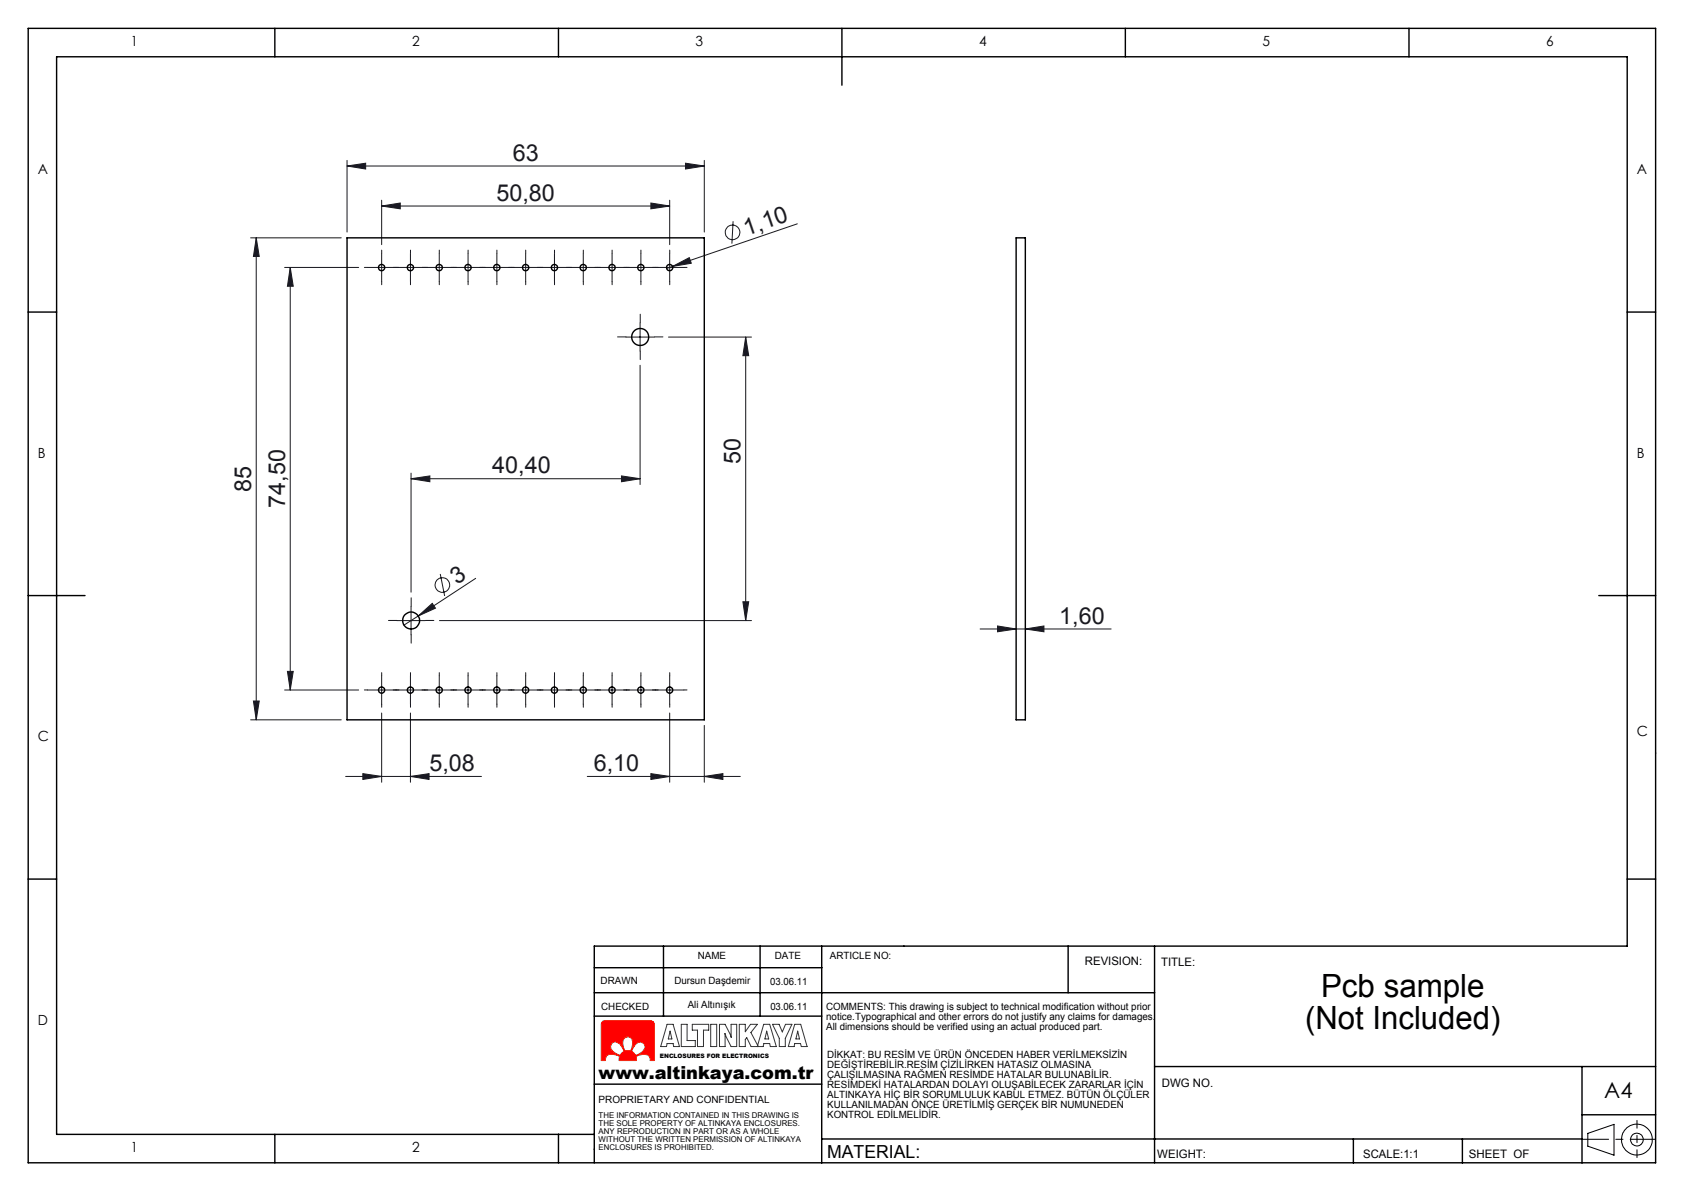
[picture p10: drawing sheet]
<svg xmlns="http://www.w3.org/2000/svg" width="297mm" height="210mm" viewBox="0 0 297 210" stroke-linecap="round" stroke-linejoin="round" font-family="sans-serif">
<g fill="none" stroke="#000" stroke-width=".18">
<path d="M280 199.8l4.7-1.5v5.4l-4.7-1.6z"/>
<circle cx="288.7" cy="200.9" r="1.13"/>
<circle cx="288.7" cy="200.9" r="2.71"/>
</g>
<path d="M106.3 180.1l.3-.1h8.2l.5 .2 .1 .3v6.5h-.7a.85 .85 0 0 0-.4-1l-.7-.1-1 .2-.4 .2 .1 .7h-3.1l.1-.7a2.26 2.26 0 0 0-2.3-.1l-.2 .6v.2h-.8v-6.5zM107.9 184l.4-.3a1.79 1.79 0 0 1 1.7 1.7l-.6 .7a2.32 2.32 0 0 1-1.7-1.6zM110.1 183l.6-.2 .4 .1 .3 .3 .2 .7-.4 1.4h-1a2.22 2.22 0 0 1-.1-2.3zM112.1 184.1l.8-.4 .6 .3 .2 .3a1.79 1.79 0 0 1-1.6 1.8l-.7-.7z" fill="none" stroke="#e13800" stroke-width=".18"/>
<path d="M279.3 200.9h12.7" fill="none" stroke="#000" stroke-width=".18" stroke-dasharray="15.2 1.3 1.3 1.3" stroke-dashoffset="10.8"/>
<path d="M288.7 197.6v6.5" fill="none" stroke="#000" stroke-width=".18" stroke-dasharray="15.2 1.3 1.3 1.3" stroke-dashoffset="13.9"/>
<g fill="none" stroke="#000" stroke-width=".25">
<path d="M5 5h287v200h-287zM48.5 5v5M98.5 5v5M148.5 5v10M198.5 5v5M248.5 5v5M5 55h5M287 55h5M5 105h10M282 105h10M5 155h5M287 155h5"/>
<path d="M104.8 170.6h40.1M104.8 175h98.8M104.8 179.2h40.1M117 166.8v12.4M134.1 166.8v12.4M144.9 166.8v38.3M188.4 166.8v8.2M203.6 166.8v38.2M104.8 191.2h40.1M203.6 188.1h88.4M279 196.6h13M279 188.1v17"/>
<path d="M48.5 200v5M98.5 200v5M104.8 200h-94.8v-190h277v156.8h-182.2v38.2M144.9 200.8h134.1M238.7 200.8v4.3M257.9 200.8v4.3"/>
</g>
<path d="M112 184.2a.94 .94 0 0 1 1.1-.5 .94 .94 0 0 1 .7 1l-.5 .7-.6 .5a.53 .53 0 0 1-.6 .1 .53 .53 0 0 1-.3-.4 .47 .47 0 0 1-.4-.4 .47 .47 0 0 1 .3-.4zM107.8 184a1.06 1.06 0 0 1 1.8 .4l.2 .4a.48 .48 0 0 1 .2 .5 .48 .48 0 0 1-.4 .4 .46 .46 0 0 1-.8 .2 1.34 1.34 0 0 1-1-1.8zM106.3 180.1l-.3 .3v6.6h.8v-.2a1.1 1.1 0 0 1 1.6-.9h.1a.73 .73 0 0 1 .7 .5v.6h3.1v-.3a.36 .36 0 0 1-.1-.5 .36 .36 0 0 1 .4-.1l1.1-.2a.89 .89 0 0 1 1 1.1h.7v-6.6l-.2-.3-.2-.1h-8.6zM110.1 183l.4-.2a.99 .99 0 0 1 1 .4 .99 .99 0 0 1 .1 1l-.2 .6a.39 .39 0 0 1-.1 .4 .39 .39 0 0 1-.4 0h-.2a.44 .44 0 0 1-.5 0 .44 .44 0 0 1-.2-.4l-.1-.3a1.6 1.6 0 0 1 .2-1.5z" fill-rule="evenodd" fill="#f00"/>
<g fill="none" stroke="#191924" stroke-width=".18">
<path d="M61.2 29.3l3.3-.5v1zM61.2 28.3v12.6M61.2 29.3h63M67.3 36.3l3.3-.5v1zM67.3 35.3v7.8M67.3 36.3h50.8M114.8 35.8l3.3 .5-3.3 .5zM118.1 35.3v7.8M120.9 28.8l3.3 .5-3.3 .5zM124.2 28.3v12.6M129.3 39l-.2 4M140.6 39.5l-22 7.5"/>
<path d="M44.2 41.9h16M45.2 41.9l.5 3.3h-1zM45.2 41.9v85M50.2 47.2h13.1M51.2 47.2l.5 3.3h-1zM51.2 47.2v74.5M64.8 47.2h5M67.3 44.7v5M69.9 47.2h5M72.4 44.7v5M75 47.2h5M77.5 44.7v5"/>
<path d="M80 47.2h5.1M82.6 44.7v5M85.1 47.2h5M87.6 44.7v5M90.2 47.2h5M92.7 44.7v5M95.3 47.2h5M97.8 44.7v5M100.4 47.2h5M102.9 44.7v5M105.4 47.2h5.1M107.9 44.7v5"/>
<path d="M110.4 59.4h5M110.5 47.2h5M112.9 56.9v5M113 44.7v5M115.6 47.2h5M117.9 59.4h14.6M118.1 44.7v5M118.6 47l3-1.6 .3 1zM118.6 47l-1 .3M131.5 59.4l.5 3.3h-1zM131.5 59.4v50M112.9 64.4v21"/>
<path d="M72.5 84.4l3.3-.5v1zM72.5 83.4v21M72.5 84.4h40.4M109.6 83.9l3.3 .5-3.3 .5zM50.7 118.4h1l-.5 3.3zM67.3 119.2v5M70 109.4h5M72.4 119.2v5M72.5 106.9v5M73.8 108.6l2.4-2.2 .6 .8zM73.8 108.6l-2.6 1.6M77.5 119.2v5"/>
<path d="M77.5 109.4h55M77.6 101.2l.8 3.9M82.6 119.2v5M83.9 102l-10.1 6.6M87.6 119.2v5M92.7 119.2v5M97.8 119.2v5M102.9 119.2v5M107.9 119.2v5M113 119.2v5M118.1 119.2v5M131 106.1h1l-.5 3.3z"/>
<path d="M172.9 110.9h23.1M175.9 110.4l3.3 .5-3.3 .5zM180.8 110.9l3.3-.5v1zM44.2 126.9h16M44.7 123.6h1l-.5 3.3zM50.2 121.7h13.1M61 136.9h23.9M64 136.4l3.3 .5-3.3 .5zM64.8 121.7h5M67.3 125.7v12.2M69.9 121.7h5M72.4 136.9l3.3-.5v1z"/>
<path d="M72.4 125.7v12.2M75 121.7h5M80 121.7h5.1M85.1 121.7h5M90.2 121.7h5M95.3 121.7h5M100.4 121.7h5M103.6 136.9h27M105.4 121.7h5.1M110.5 121.7h5M114.8 136.4l3.3 .5-3.3 .5zM115.6 121.7h5"/>
<path d="M118.1 125.7v12.2M124.2 136.9l3.3-.5v1zM124.2 127.9v10"/>
<circle cx="129.2" cy="41" r="1.29"/>
<circle cx="78" cy="103.2" r="1.29"/>
</g>
<path d="M117.7 180.6h1l1.1 3.9h-1l-.1-.5h-1l-.2 .5h-1zM118.2 181.8l.3 1.4h-.6zM120.2 180.6h1v2.9h1.4v1h-2.4zM122.1 180.6h2.9v1h-.9v2.9h-1.1v-2.9h-.9zM125.3 180.6h1.1v3.9h-1.1zM126.9 180.6h1l1.1 2.4-.1-2.4h1v3.9h-1l-1.1-2.3 .1 2.3h-1zM133.6 184.5l1.1-3.9h1l1.2 3.9h-1l-.2-.5h-1l-.1 .5h-2.1l-.8-1.6-.3 .4v1.2h-1v-3.9h1v1.3l1-1.3h1.2l-1.2 1.5 1.3 2.4M135.2 181.8l.4 1.4h-.7zM136.2 180.6h1.2l.6 1.4 .5-1.4h1.2l-1.2 2.5v1.4h-1.1v-1.4zM140.2 180.6h1l1.1 3.9h-1l-.1-.5h-1l-.1 .5h-1.1zM140.7 181.8l.3 1.4h-.6z" fill="none" stroke="#373737" stroke-width=".18"/>
<g fill="none" stroke="#191924" stroke-width=".18" stroke-dasharray="15.2 1.3 1.3 1.3">
<path d="M64.8 47.2h-.5M67.3 44.7v-.6M67.3 49.7v.5M69.8 47.2h.6M69.9 47.2h-.6M72.4 44.7v-.6M72.4 49.7v.5M74.9 47.2h.5M75 47.2h-.6M77.5 44.7v-.6M77.5 49.7v.5M80 47.2h.5"/>
<path d="M80.1 47.2h-.6M82.6 44.7v-.6M82.6 49.7v.5M85.1 47.2h.5M85.1 47.2h-.5M87.6 44.7v-.6M87.6 49.7v.5M90.1 47.2h.6M90.2 47.2h-.5M92.7 44.7v-.6M92.7 49.7v.5M95.2 47.2h.6"/>
<path d="M95.3 47.2h-.6M97.8 44.7v-.6M97.8 49.7v.5M100.3 47.2h.5M100.4 47.2h-.6M102.9 44.7v-.6M102.9 49.7v.5M105.4 47.2h.5M105.5 47.2h-.6M108 44.7v-.6M108 49.7v.5M110.4 59.4h-1.5"/>
<path d="M110.5 47.2h.5M110.5 47.2h-.5M112.9 56.9v-1.5M113 44.7v-.6M113 49.7v.5M115.4 59.4h1.5M115.5 47.2h.6M115.6 47.2h-.5M118.1 44.7v-.6M118.1 49.7v.5M120.6 47.2h.6M112.9 61.9v1.5"/>
<path d="M67.3 119.2v-.6M70 109.4h-1.5M72.4 119.2v-.6M72.5 106.9v-1.5M72.5 111.9v1.5M75 109.4h1.5M77.5 119.2v-.6M82.6 119.2v-.6M87.6 119.2v-.6M92.7 119.2v-.6M97.8 119.2v-.6M102.9 119.2v-.6"/>
<path d="M108 119.2v-.6M113 119.2v-.6M118.1 119.2v-.6M64.8 121.7h-.5M67.3 124.2v.5M69.8 121.7h.6M69.9 121.7h-.6M72.4 124.2v.5M74.9 121.7h.5M75 121.7h-.6M77.5 124.2v.5M80 121.7h.5"/>
<path d="M80.1 121.7h-.6M82.6 124.2v.5M85.1 121.7h.5M85.1 121.7h-.5M87.6 124.2v.5M90.1 121.7h.6M90.2 121.7h-.5M92.7 124.2v.5M95.2 121.7h.6M95.3 121.7h-.6M97.8 124.2v.5M100.3 121.7h.5"/>
<path d="M100.4 121.7h-.6M102.9 124.2v.5M105.4 121.7h.5M105.5 121.7h-.6M108 124.2v.5M110.5 121.7h.5M110.5 121.7h-.5M113 124.2v.5M115.5 121.7h.6M115.6 121.7h-.5M118.1 124.2v.5M120.6 121.7h.6"/>
</g>
<g fill="#191924">
<path d="M118.6 47l3-1.6 .3 1z"/>
<path d="M73.8 108.6l2.4-2.2 .6 .8z"/>
<path d="M120.9 28.8l3.3 .5-3.3 .5zM61.2 29.3l3.3-.5v1zM109.6 83.9l3.3 .5-3.3 .5zM72.5 84.4l3.3-.5v1zM124.2 136.9l3.3-.5v1zM114.8 136.4l3.3 .5-3.3 .5z"/>
<path d="M64 136.4l3.3 .5-3.3 .5zM72.4 136.9l3.3-.5v1zM67.3 36.3l3.3-.5v1zM114.8 35.8l3.3 .5-3.3 .5zM175.9 110.4l3.3 .5-3.3 .5zM180.8 110.9l3.3-.5v1z"/>
<path d="M131 106.1h1l-.5 3.3zM131.5 59.4l.5 3.3h-1z"/>
<path d="M45.2 41.9l.5 3.3h-1zM44.7 123.6h1l-.5 3.3zM51.2 47.2l.5 3.3h-1zM50.7 118.4h1l-.5 3.3z"/>
</g>
<g fill="none" stroke="#000" stroke-width=".25">
<path d="M61.2 41.9h63v85h-63zM179.2 41.9h1.6v85h-1.6z"/>
<circle cx="67.3" cy="47.2" r=".56"/>
<circle cx="72.4" cy="47.2" r=".56"/>
<circle cx="77.5" cy="47.2" r=".56"/>
<circle cx="82.5" cy="47.2" r=".56"/>
<circle cx="87.6" cy="47.2" r=".56"/>
<circle cx="92.7" cy="47.2" r=".56"/>
<circle cx="97.8" cy="47.2" r=".56"/>
<circle cx="102.9" cy="47.2" r=".56"/>
<circle cx="107.9" cy="47.2" r=".56"/>
<circle cx="112.9" cy="59.4" r="1.5"/>
<circle cx="113" cy="47.2" r=".56"/>
<circle cx="118.1" cy="47.2" r=".56"/>
<circle cx="72.5" cy="109.4" r="1.49"/>
<circle cx="67.3" cy="121.7" r=".55"/>
<circle cx="72.4" cy="121.7" r=".55"/>
<circle cx="77.5" cy="121.7" r=".55"/>
<circle cx="82.5" cy="121.7" r=".55"/>
<circle cx="87.6" cy="121.7" r=".55"/>
<circle cx="92.7" cy="121.7" r=".55"/>
<circle cx="97.8" cy="121.7" r=".55"/>
<circle cx="102.9" cy="121.7" r=".55"/>
<circle cx="107.9" cy="121.7" r=".55"/>
<circle cx="113" cy="121.7" r=".55"/>
<circle cx="118.1" cy="121.7" r=".55"/>
</g>
<g font-size="5.6">
<text x="233" y="175.9">Pcb sample</text>
<text x="230.2" y="181.5">(Not Included)</text>
</g>
<g font-size="4.1" fill="#191924">
<text x="90.4" y="28.3">63</text>
<text x="87.6" y="35.4">50,80</text>
<text x="131.7" y="41.6" transform="rotate(-19 131.7 41.6)">1,10</text>
<text x="86.8" y="83.5">40,40</text>
<text x="130.6" y="81.8" transform="rotate(-90 130.6 81.8)">50</text>
<text x="44.3" y="86.7" transform="rotate(-90 44.3 86.7)">85</text>
<text x="50.3" y="89.6" transform="rotate(-90 50.3 89.6)">74,50</text>
<text x="80.6" y="103.1" transform="rotate(-33 80.6 103.1)">3</text>
<text x="186.8" y="110">1,60</text>
<text x="75.7" y="136">5,08</text>
<text x="104.7" y="136">6,10</text>
</g>
<text font-size="3.9" x="282.9" y="193.7">A4</text>
<g font-size="3.2">
<text x="105.6" y="190.2">www.altinkaya.com.tr</text>
<text x="145.9" y="204.2">MATERIAL:</text>
</g>
<g font-size="2.5">
<text x="23.1" y="8.2">1</text>
<text x="72.7" y="8.2">2</text>
<text x="122.7" y="8.2">3</text>
<text x="172.7" y="8.2">4</text>
<text x="222.7" y="8.2">5</text>
<text x="272.7" y="8.2">6</text>
<text x="6.7" y="30.7">A</text>
<text x="288.7" y="30.7">A</text>
<text x="6.7" y="80.7">B</text>
<text x="288.7" y="80.7">B</text>
<text x="6.7" y="130.7">C</text>
<text x="288.7" y="129.7">C</text>
<text x="6.7" y="180.7">D</text>
<text x="23.1" y="203.2">1</text>
<text x="72.7" y="203.2">2</text>
</g>
<g font-size="2.1">
<text x="191.3" y="170.2">REVISION:</text>
<text x="204.8" y="170.2">TITLE:</text>
<text x="204.9" y="191.7">DWG NO.</text>
<text x="204.1" y="204.2">WEIGHT:</text>
<text x="240.4" y="204.2">SCALE:1:1</text>
<text x="259.1" y="204.2">SHEET OF</text>
</g>
<g font-size="1.8">
<text x="105.9" y="173.5">DRAWN</text>
<text x="118.9" y="173.5">Dursun Daşdemir</text>
<text x="123.1" y="169.2">NAME</text>
<text x="135.9" y="173.7">03.06.11</text>
<text x="136.6" y="169.2">DATE</text>
<text x="146.4" y="169.2">ARTICLE NO:</text>
<text x="106" y="178.1">CHECKED</text>
<text x="121.3" y="177.8">Ali Altınışık</text>
<text x="135.9" y="178">03.06.11</text>
<text x="145.7" y="178">COMMENTS: This drawing is subject to technical modification without prior</text>
<text x="145.7" y="179.8">notice.Typographical and other errors do not justify any claims for damages.</text>
<text x="145.7" y="181.6">All dimensions should be verified using an actual produced part.</text>
<text x="145.9" y="186.5">DİKKAT: BU RESİM VE ÜRÜN ÖNCEDEN HABER VERİLMEKSİZİN</text>
<text x="145.9" y="188.3">DEĞİŞTİREBİLİR.RESİM ÇİZİLİRKEN HATASIZ OLMASINA</text>
<text x="145.9" y="190.1">ÇALIŞILMASINA RAĞMEN RESİMDE HATALAR BULUNABİLİR.</text>
<text x="145.9" y="191.8">RESİMDEKİ HATALARDAN DOLAYI OLUŞABİLECEK ZARARLAR İÇİN</text>
<text x="105.6" y="194.5">PROPRIETARY AND CONFIDENTIAL</text>
<text x="145.9" y="193.6">ALTINKAYA HİÇ BİR SORUMLULUK KABUL ETMEZ. BÜTÜN ÖLÇÜLER</text>
<text x="145.9" y="195.4">KULLANILMADAN ÖNCE ÜRETİLMİŞ GERÇEK BİR NUMUNEDEN</text>
<text x="145.9" y="197.1">KONTROL EDİLMELİDİR.</text>
</g>
<g font-size="1.4">
<text x="105.6" y="197.1">THE INFORMATION CONTAINED IN THIS DRAWING IS</text>
<text x="105.6" y="198.5">THE SOLE PROPERTY OF ALTINKAYA ENCLOSURES.</text>
<text x="105.6" y="199.9">ANY REPRODUCTION IN PART OR AS A WHOLE</text>
<text x="105.6" y="201.4">WITHOUT THE WRITTEN PERMISSION OF ALTINKAYA</text>
<text x="105.6" y="202.8">ENCLOSURES IS PROHIBITED.</text>
</g>
<text font-size="1.1" x="116.4" y="186.5">ENCLOSURES FOR ELECTRONICS</text>
</svg>
